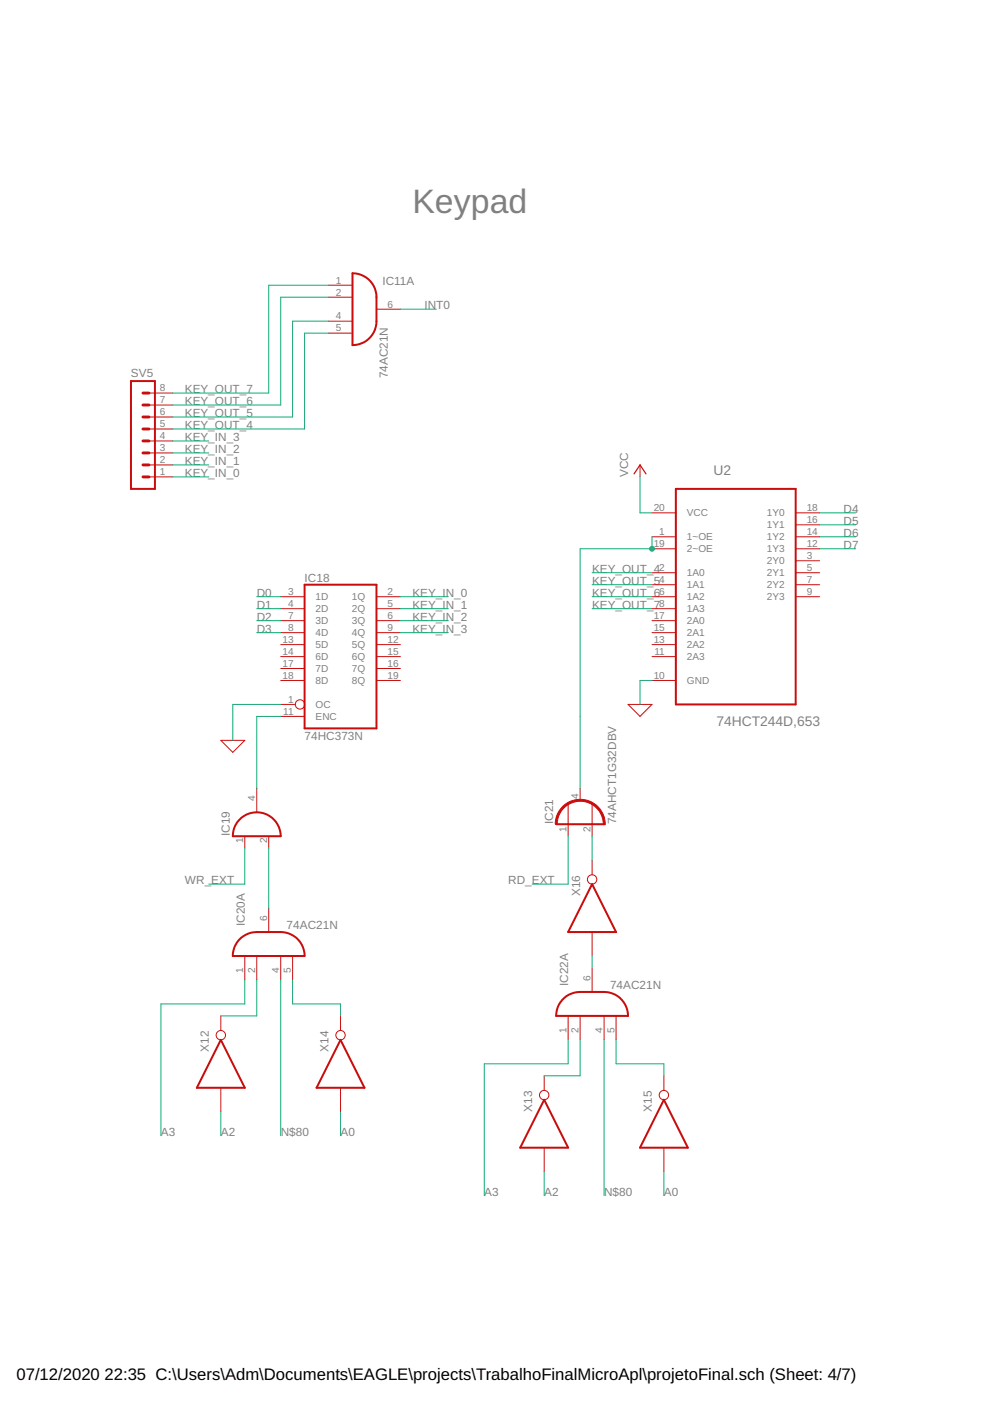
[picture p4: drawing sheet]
<svg xmlns="http://www.w3.org/2000/svg" width="210mm" height="297mm" viewBox="0 0 210 297" stroke-linecap="round" stroke-linejoin="round" font-family="sans-serif">
<g fill="none" stroke="#c90d0c" stroke-width=".42">
<path d="M74.7 57.9a5.1 5.1 0 0 1 5.1 5.1v5.1a5.1 5.1 0 0 1-5.1 5.1zM27.8 80.8h5.1v22.9h-5.1zM143.3 103.7h25.4v45.7h-25.4zM64.6 124h15.2v30.4h-15.2zM50.7 173.8a5.1 5.1 0 0 1 5.6-1.2 5.1 5.1 0 0 1 3.2 4.7h-10.1a4.9 4.9 0 0 1 1.3-3.5zM117.9 174.8h10.2M51.1 198.9l1.5-.9 1.2-.3 5.7-.1a5 5 0 0 1 5.1 5.1h-15.2l.3-1.8 .5-1.1zM125.5 187.5l5.1 10.1h-10.1zM119.2 212a5 5 0 0 1 3.8-1.7h5.1a5.1 5.1 0 0 1 5.1 5.1h-15.3l.2-1.2a4.7 4.7 0 0 1 1.1-2.2zM46.8 220.5l5.1 10.1h-10.2zM72.2 220.5l5.1 10.1h-10.2zM115.4 233.2l5.1 10.1h-10.2z"/>
<path d="M140.8 233.2l5 10.1h-10.1z"/>
</g>
<g fill="none" stroke="#c90d0c" stroke-width=".21">
<path d="M69.7 60.5h5M69.7 63h5M69.7 68.1h5M69.7 70.6h5M79.8 65.6h5.1M31.6 98.6h5.1M31.6 96h5.1M31.6 93.5h5.1M31.6 91h5.1M31.6 88.4h5.1M31.6 85.9h5.1M31.6 83.3h5.1"/>
<path d="M135.7 98.6v2.5M31.6 101.1h5.1M138.2 108.7h5.1M138.2 113.8h5.1M138.2 116.4h5.1M168.7 108.7h5.1M168.7 113.8h5.1M168.7 116.4h5.1M168.7 111.3h5.1M168.7 118.9h5.1M59.5 126.5h5.1M59.5 129.1h5.1"/>
<path d="M59.5 131.6h5.1M59.5 134.1h5.1M59.5 136.7h5.1M59.5 139.2h5.1M79.8 126.5h5.1M79.8 129.1h5.1M79.8 131.6h5.1M79.8 134.1h5.1M79.8 136.7h5.1M79.8 139.2h5.1M138.2 126.5h5.1M138.2 129.1h5.1"/>
<path d="M138.2 131.6h5.1M138.2 134.1h5.1M138.2 136.7h5.1M138.2 139.2h5.1M138.2 121.4h5.1M138.2 124h5.1M168.7 126.5h5.1M168.7 121.4h5.1M168.7 124h5.1M46.8 157h5.1l-2.5 2.5zM59.5 141.7h5.1M59.5 144.3h5.1"/>
<path d="M59.5 151.9h5.1M59.5 149.4h3.1M79.8 141.7h5.1M79.8 144.3h5.1M133.2 149.4h5l-2.5 2.5zM138.2 144.3h5.1M51.9 177.3v2.5M54.4 167.1v5.1M57 177.3v2.5M120.5 170.4v6.9M123 167.1v2.6M125.5 170.4v6.9"/>
<path d="M57 192.5v5.1M125.5 182.4v3.1M125.5 197.6v5.1M46.8 215.4v3.1M51.9 202.7v5.1M54.4 202.7v5.1M59.5 202.7v5.1M62 202.7v5.1M72.2 215.4v3.1M120.5 215.4v5.1M123 215.4v5.1M125.5 205.2v5.1"/>
<path d="M128.1 215.4v5.1M130.6 215.4v5.1M46.8 230.6v5.1M72.2 230.6v5.1M115.4 228.1v3.1M140.8 228.1v3.1M115.4 243.3v5.1M140.8 243.3v5.1"/>
<circle cx="63.6" cy="149.4" r=".99"/>
<circle cx="125.5" cy="186.5" r=".99"/>
<circle cx="46.8" cy="219.5" r=".99"/>
<circle cx="72.2" cy="219.5" r=".99"/>
<circle cx="115.4" cy="232.2" r=".99"/>
<circle cx="140.8" cy="232.2" r=".99"/>
</g>
<path d="M30.3 96h1.3M30.3 98.6h1.3M30.3 91h1.3M30.3 93.5h1.3M30.3 83.3h1.3M30.3 85.9h1.3M30.3 88.4h1.3M30.3 101.1h1.3" fill="none" stroke="#c90d0c" stroke-width=".61"/>
<path d="M119.3 171a5.3 5.3 0 0 1 5.8-1.1 5.3 5.3 0 0 1 3.2 4.9h-.4a4.9 4.9 0 0 0-4.8-4.9 4.9 4.9 0 0 0-5 4.8h-.4v-.3a5.2 5.2 0 0 1 1.6-3.4z" fill-rule="evenodd" fill="#c90d0c" stroke="#c90d0c" stroke-width=".21"/>
<path d="M134.4 100.5l1.3-1.9 1.3 1.9" fill="none" stroke="#c90d0c" stroke-width=".25"/>
<g fill="none" stroke="#0dab76" stroke-width=".21">
<path d="M69.7 63h-10.2v22.9h-22.8M69.7 60.5h-12.7v22.8h-20.3M69.7 68.1h-7.7v20.3h-25.3M69.7 70.6h-5.1v20.4h-27.9M84.9 65.6h7.6M36.7 98.6h7.6M36.7 96h7.6M36.7 93.5h7.6M36.7 101.1h7.6M135.7 101.1v7.6h2.5M138.2 113.8v2.6h-15.2v50.7M173.8 116.4h7.6"/>
<path d="M173.8 108.7h7.6M173.8 111.3h7.6M173.8 113.8h7.6M54.4 126.5h5.1M54.4 129.1h5.1M54.4 131.6h5.1M54.4 134.1h5.1M84.9 126.5h10.2M84.9 129.1h10.2M84.9 131.6h10.2M84.9 134.1h10.2M125.5 126.5h12.7"/>
<path d="M125.5 129.1h12.7M125.5 121.4h12.7M125.5 124h12.7M59.5 151.9h-5.1v15.2M59.5 149.4h-10.1v7.6M138.2 144.3h-2.5v5.1M51.9 179.8v7.7h-7.6M57 179.8v12.7M120.5 177.3v10.2h-7.7M125.5 177.3v5.1M51.9 207.8v5.1h-17.8v27.9M54.4 207.8v7.6h-7.6"/>
<path d="M59.5 207.8v33M62 207.8v5.1h10.2v2.5M125.5 202.7v2.5M46.8 235.7v5.1M72.2 235.7v5.1M120.5 220.5v5.1h-17.8v27.9M123 220.5v7.6h-7.6M128.1 220.5v33M130.6 220.5v5.1h10.2v2.5M115.4 248.4v5.1M140.8 248.4v5.1"/>
</g>
<circle cx="138.2" cy="116.4" r=".51" fill="#0dab76" stroke="#0dab76" stroke-width=".21"/>
<text font-size="7.2" fill="#808080" x="87.4" y="45.2">Keypad</text>
<g font-size="3.5">
<text x="3.5" y="292.5">07/12/2020</text>
<text x="22.2" y="292.5">22:35 C:\Users\Adm\Documents\EAGLE\projects\TrabalhoFinalMicroApl\projetoFinal.sch (Sheet: 4/7)</text>
</g>
<g font-size="2.9" fill="#808080">
<text x="151.3" y="100.6">U2</text>
<text x="151.9" y="153.9">74HCT244D,653</text>
</g>
<g font-size="2.5" fill="#808080">
<text x="81.1" y="60.5">IC11A</text>
<text x="90" y="65.6">INT0</text>
<text x="27.8" y="80">SV5</text>
<text x="39.2" y="83.3">KEY_OUT_7</text>
<text x="82.2" y="80.2" transform="rotate(-90 82.2 80.2)">74AC21N</text>
<text x="39.2" y="88.4">KEY_OUT_5</text>
<text x="39.2" y="85.9">KEY_OUT_6</text>
<text x="39.2" y="93.5">KEY_IN_3</text>
<text x="39.2" y="91">KEY_OUT_4</text>
<text x="39.2" y="101.1">KEY_IN_0</text>
<text x="39.2" y="98.6">KEY_IN_1</text>
<text x="39.2" y="96">KEY_IN_2</text>
<text x="133.2" y="101.1" transform="rotate(-90 133.2 101.1)">VCC</text>
<text x="178.9" y="108.7">D4</text>
<text x="178.9" y="111.3">D5</text>
<text x="178.9" y="113.8">D6</text>
<text x="178.9" y="116.3">D7</text>
<text x="64.6" y="123.3">IC18</text>
<text x="125.5" y="121.4">KEY_OUT_4</text>
<text x="125.5" y="124">KEY_OUT_5</text>
<text x="54.4" y="126.5">D0</text>
<text x="54.4" y="129">D1</text>
<text x="54.4" y="131.6">D2</text>
<text x="87.4" y="126.5">KEY_IN_0</text>
<text x="87.4" y="129">KEY_IN_1</text>
<text x="87.4" y="131.6">KEY_IN_2</text>
<text x="125.5" y="126.5">KEY_OUT_6</text>
<text x="125.5" y="129">KEY_OUT_7</text>
<text x="54.4" y="134.1">D3</text>
<text x="87.4" y="134.1">KEY_IN_3</text>
<text x="64.6" y="157">74HC373N</text>
<text x="48.7" y="177.3" transform="rotate(-90 48.7 177.3)">IC19</text>
<text x="117.3" y="174.8" transform="rotate(-90 117.3 174.8)">IC21</text>
<text x="130.6" y="174.8" transform="rotate(-90 130.6 174.8)">74AHCT1G32DBV</text>
<text x="39.2" y="187.5">WR_EXT</text>
<text x="107.8" y="187.5">RD_EXT</text>
<text x="123" y="190" transform="rotate(-90 123 190)">X16</text>
<text x="51.9" y="196.3" transform="rotate(-90 51.9 196.3)">IC20A</text>
<text x="60.8" y="197">74AC21N</text>
<text x="120.5" y="209" transform="rotate(-90 120.5 209)">IC22A</text>
<text x="129.3" y="209.7">74AC21N</text>
<text x="44.3" y="223" transform="rotate(-90 44.3 223)">X12</text>
<text x="69.7" y="223" transform="rotate(-90 69.7 223)">X14</text>
<text x="112.8" y="235.7" transform="rotate(-90 112.8 235.7)">X13</text>
<text x="138.2" y="235.7" transform="rotate(-90 138.2 235.7)">X15</text>
<text x="34.1" y="240.8">A3</text>
<text x="46.8" y="240.8">A2</text>
<text x="59.5" y="240.8">N$80</text>
<text x="72.2" y="240.8">A0</text>
<text x="102.7" y="253.5">A3</text>
<text x="115.4" y="253.5">A2</text>
<text x="128.1" y="253.5">N$80</text>
<text x="140.8" y="253.5">A0</text>
</g>
<g font-size="2.1" fill="#808080">
<text x="71.2" y="60.1">1</text>
<text x="71.2" y="62.7">2</text>
<text x="82.2" y="65.2">6</text>
<text x="71.2" y="67.7">4</text>
<text x="71.2" y="70.3">5</text>
<text x="33.9" y="83">8</text>
<text x="33.9" y="88.1">6</text>
<text x="33.9" y="85.5">7</text>
<text x="33.9" y="95.7">3</text>
<text x="33.9" y="93.1">4</text>
<text x="33.9" y="90.6">5</text>
<text x="33.9" y="100.8">1</text>
<text x="33.9" y="98.2">2</text>
<text x="138.6" y="108.4">20</text>
<text x="139.8" y="113.5">1</text>
<text x="145.6" y="109.5">VCC</text>
<text x="162.6" y="109.5">1Y0</text>
<text x="162.6" y="112">1Y1</text>
<text x="171" y="108.4">18</text>
<text x="171" y="110.9">16</text>
<text x="171" y="113.5">14</text>
<text x="138.6" y="116">19</text>
<text x="145.6" y="114.6">1~OE</text>
<text x="145.6" y="117.1">2~OE</text>
<text x="162.6" y="114.6">1Y2</text>
<text x="162.6" y="117.1">1Y3</text>
<text x="162.6" y="119.6">2Y0</text>
<text x="171" y="116">12</text>
<text x="171" y="118.5">3</text>
<text x="139.8" y="121.1">2</text>
<text x="139.8" y="123.6">4</text>
<text x="145.6" y="122.2">1A0</text>
<text x="145.6" y="124.7">1A1</text>
<text x="162.6" y="122.2">2Y1</text>
<text x="162.6" y="124.7">2Y2</text>
<text x="171" y="121.1">5</text>
<text x="171" y="123.6">7</text>
<text x="61.1" y="126.1">3</text>
<text x="61.1" y="128.7">4</text>
<text x="61.1" y="131.2">7</text>
<text x="66.9" y="127.3">1D</text>
<text x="66.9" y="129.8">2D</text>
<text x="74.6" y="127.3">1Q</text>
<text x="74.6" y="129.8">2Q</text>
<text x="82.2" y="126.1">2</text>
<text x="82.2" y="128.7">5</text>
<text x="82.2" y="131.2">6</text>
<text x="138.6" y="131.2">17</text>
<text x="139.8" y="126.1">6</text>
<text x="139.8" y="128.7">8</text>
<text x="145.6" y="127.3">1A2</text>
<text x="145.6" y="129.8">1A3</text>
<text x="162.6" y="127.3">2Y3</text>
<text x="171" y="126.1">9</text>
<text x="59.9" y="136.3">13</text>
<text x="61.1" y="133.8">8</text>
<text x="66.9" y="132.3">3D</text>
<text x="66.9" y="134.9">4D</text>
<text x="66.9" y="137.4">5D</text>
<text x="74.6" y="132.3">3Q</text>
<text x="74.6" y="134.9">4Q</text>
<text x="74.6" y="137.4">5Q</text>
<text x="82.2" y="133.8">9</text>
<text x="82.2" y="136.3">12</text>
<text x="138.6" y="133.8">15</text>
<text x="138.6" y="136.3">13</text>
<text x="145.6" y="132.3">2A0</text>
<text x="145.6" y="134.9">2A1</text>
<text x="145.6" y="137.4">2A2</text>
<text x="59.9" y="138.8">14</text>
<text x="59.9" y="141.4">17</text>
<text x="59.9" y="143.9">18</text>
<text x="66.9" y="140">6D</text>
<text x="66.9" y="142.5">7D</text>
<text x="74.6" y="140">6Q</text>
<text x="74.6" y="142.5">7Q</text>
<text x="82.2" y="138.8">15</text>
<text x="82.2" y="141.4">16</text>
<text x="82.2" y="143.9">19</text>
<text x="138.6" y="143.9">10</text>
<text x="138.7" y="138.8">11</text>
<text x="145.6" y="140">2A3</text>
<text x="61.1" y="149">1</text>
<text x="66.9" y="145">8D</text>
<text x="74.6" y="145">8Q</text>
<text x="145.6" y="145">GND</text>
<text x="60" y="151.5">11</text>
<text x="66.9" y="152.7">ENC</text>
<text x="66.9" y="150.1">OC</text>
<text x="54.1" y="169.9" transform="rotate(-90 54.1 169.9)">4</text>
<text x="122.6" y="169.3" transform="rotate(-90 122.6 169.3)">4</text>
<text x="51.5" y="178.8" transform="rotate(-90 51.5 178.8)">1</text>
<text x="56.6" y="178.8" transform="rotate(-90 56.6 178.8)">2</text>
<text x="120.1" y="176.3" transform="rotate(-90 120.1 176.3)">1</text>
<text x="125.2" y="176.3" transform="rotate(-90 125.2 176.3)">2</text>
<text x="56.6" y="195.3" transform="rotate(-90 56.6 195.3)">6</text>
<text x="51.5" y="206.2" transform="rotate(-90 51.5 206.2)">1</text>
<text x="54.1" y="206.2" transform="rotate(-90 54.1 206.2)">2</text>
<text x="59.2" y="206.2" transform="rotate(-90 59.2 206.2)">4</text>
<text x="61.7" y="206.2" transform="rotate(-90 61.7 206.2)">5</text>
<text x="125.2" y="208" transform="rotate(-90 125.2 208)">6</text>
<text x="120.1" y="218.9" transform="rotate(-90 120.1 218.9)">1</text>
<text x="122.6" y="218.9" transform="rotate(-90 122.6 218.9)">2</text>
<text x="127.7" y="218.9" transform="rotate(-90 127.7 218.9)">4</text>
<text x="130.3" y="218.9" transform="rotate(-90 130.3 218.9)">5</text>
</g>
</svg>
